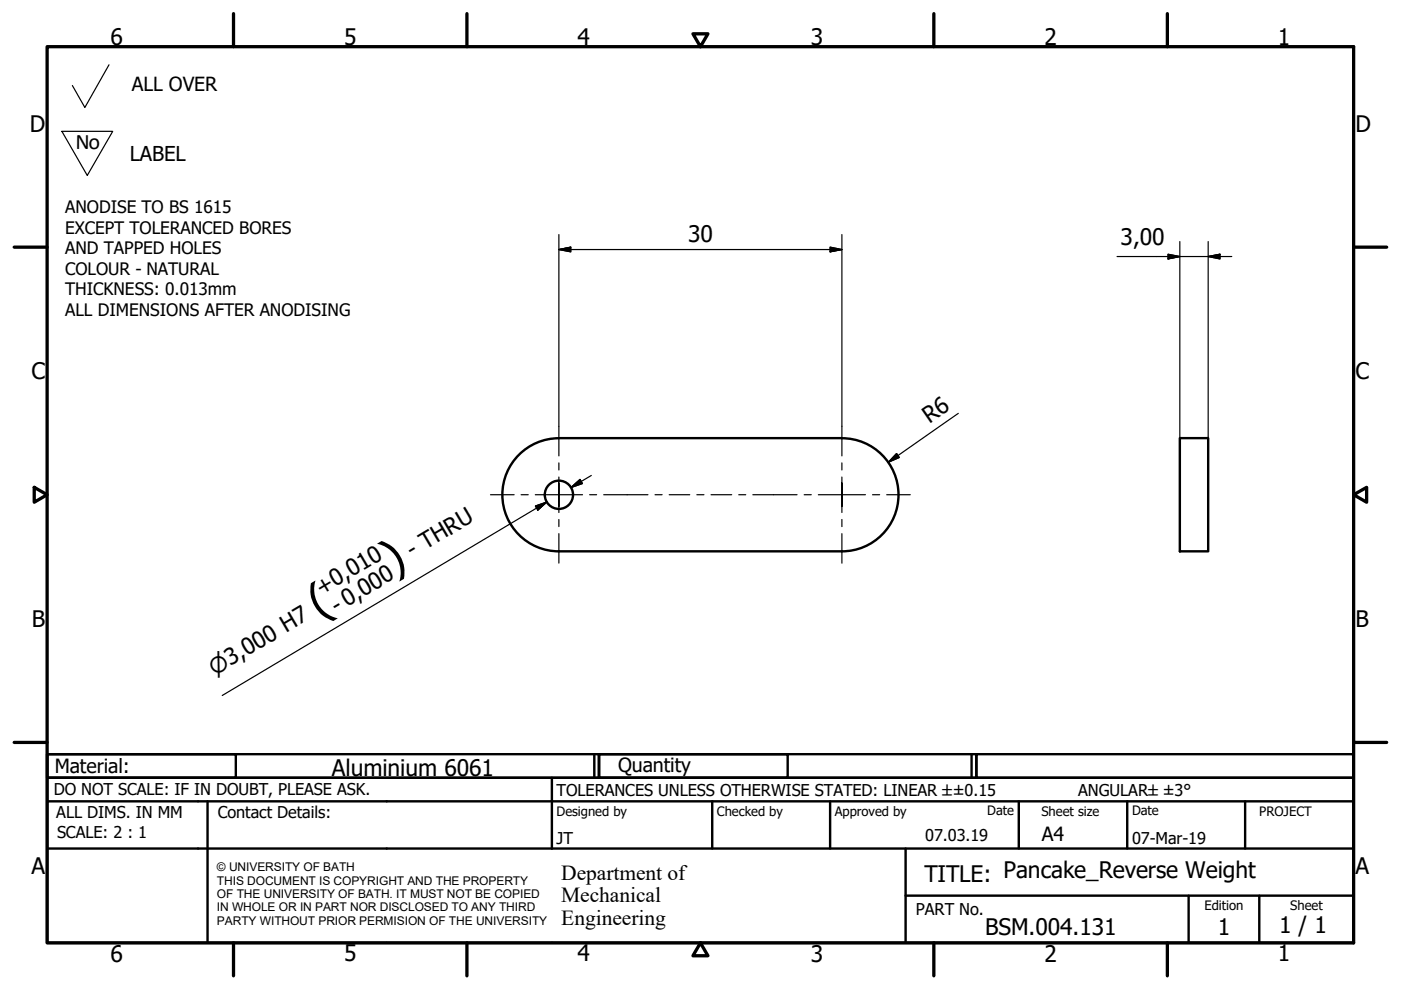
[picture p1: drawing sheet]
<svg xmlns="http://www.w3.org/2000/svg" width="297mm" height="210mm" viewBox="0 0 297 210" stroke-linecap="round" stroke-linejoin="round" font-family="sans-serif">
<!-- layer: Visible (ISO) -->
<g fill="none" stroke="#000" stroke-width=".51">
<path d="M118.5 92.9h60a12 12 0 0 1 12 12 12 12 0 0 1-12 12h-60M118.5 92.9a12 12 0 0 0-12 12 12 12 0 0 0 12 12M250.1 92.9h6.1v24h-6.1z"/>
<circle cx="118.5" cy="104.9" r="3"/>
</g>
<!-- layer: Border (ISO) -->
<g fill="none" stroke="#000" stroke-width=".7">
<path d="M10 9.9h277v190h-277zM49.5 2.9v7M99 2.9v7M146.9 7.2h3.2l-1.6 2.7zM198 2.9v7M247.5 2.9v7M3 52.4h7M287 52.4h7M7.3 103.3l2.7 1.6-2.7 1.6zM287 104.9l2.8-1.6v3.2zM3 157.4h7M287 157.4h7"/>
<path d="M49.5 199.9v7M99 199.9v7M148.5 199.9l1.6 2.7h-3.2zM198 199.9v7M247.5 199.9v7"/>
</g>
<!-- layer: Title (ISO) -->
<g fill="none" stroke="#000" stroke-width=".51">
<path d="M10 159.9h40v5h-40zM10 159.9h117v5h-117zM126 159.9v5M127 159.9h40v5h-40zM127 159.9h80v5h-80zM206 159.9v5M207 159.9h80v5h-80zM10 169.9v-5h277v5M10 169.9h277v30h-277zM10 179.9h277M44 169.9v30M117 164.9v15"/>
<path d="M151 169.9v10M176 169.9v10M192 179.9v20M216 169.9v10M239 169.9v10M264 169.9v10M192 189.9h95M252 189.9v10M267 189.9v10"/>
</g>
<!-- layer: Sketch Geometry (ISO) -->
<path d="M23.1 13.7l-5.1 9.1-2.7-4.7M13.1 27.8h10.8l-5.4 9.4z" fill="none" stroke="#000" stroke-width=".25"/>
<!-- layer: Center Mark (ISO) -->
<path d="M118.5 90.4v6.3M118.5 98.1v1.5M178.5 90.4v6.3M178.5 98.1v1.5M118.5 101.1v3.8v-2.5M118.5 107.4v-2.5v3.8M118.5 110.1v1.5M118.5 113.1v6.3M178.5 101.1v3.8v-2.5M178.5 107.4v-2.5v3.8M178.5 110.1v1.5M178.5 113.1v6.3" fill="none" stroke="#000" stroke-width=".25"/>
<!-- layer: Centerline (ISO) -->
<g fill="none" stroke="#000" stroke-width=".25">
<path d="M104 104.9h5M110.5 104.9h1.5M113.5 104.9h10M125 104.9h1.5M128 104.9h9.4M138.9 104.9h1.5M141.9 104.9h4.3M147.7 104.9h1.5M150.7 104.9h4.4M156.6 104.9h1.5M159.6 104.9h9.4M170.5 104.9h1.5"/>
<path d="M173.5 104.9h10M185 104.9h1.5M188 104.9h5"/>
</g>
<!-- layer: Dimension (ISO) -->
<g fill="none" stroke="#000" stroke-width=".25">
<path d="M118.5 52.9l2.5-.5v1zM118.5 52.9h60M118.5 49.7v40.7M176 52.4l2.5 .5-2.5 .5zM178.5 49.7v40.7M236.8 54.4h24.4M247.6 53.9l2.5 .5-2.5 .5zM250.1 51.2v41.7M256.2 54.4l2.5-.5v1zM256.2 51.2v41.7M190.1 96.2l.6 .8-2.4 1zM203.2 87.6l-14.9 10.4"/>
<path d="M113.5 107.3l2.4-.9-1.9 1.8zM113.8 107.7l2.1-1.3-68.8 41.1M121.1 103.4l1.9-1.7 .5 .8zM125.4 100.8l-4.3 2.6"/>
</g>
<g fill="#000" stroke="#000" stroke-width=".25">
<path d="M118.5 52.9l2.5-.5zM118.5 52.9l2.5-.5v1zM176 53.4l2.5-.5zM176 52.4l2.5 .5-2.5 .5zM247.6 54.9l2.5-.5zM247.6 53.9l2.5 .5-2.5 .5zM256.2 54.4l2.5-.5zM256.2 54.4l2.5-.5v1zM190.1 96.2l-1.8 1.8zM190.1 96.2l.6 .8-2.4 1zM114 108.2l1.9-1.8zM113.5 107.3l2.4-.9-1.9 1.8z"/>
<path d="M121.1 103.4l1.9-1.7zM121.1 103.4l1.9-1.7 .5 .8z"/>
</g>
<g font-size="9.7">
<text x="83.4" y="121.8" transform="rotate(-31 83.4 121.8)">)</text>
<text x="67.7" y="131.2" transform="rotate(-31 67.7 131.2)">(</text>
</g>
<g font-size="4.8">
<text x="23.4" y="9.5">6</text>
<text x="72.9" y="9.5">5</text>
<text x="122.4" y="9.5">4</text>
<text x="171.9" y="9.5">3</text>
<text x="221.4" y="9.5">2</text>
<text x="270.9" y="9.5">1</text>
<text x="6.3" y="27.9">D</text>
<text x="287.4" y="27.9">D</text>
<text x="145.9" y="51.3">30</text>
<text x="237.6" y="52">3,00</text>
<text x="6.7" y="80.4">C</text>
<text x="287.4" y="80.4">C</text>
<text x="197" y="90" transform="rotate(-35 197 90)">R6</text>
<text x="87.4" y="118.3" transform="rotate(-31 87.4 118.3)">- THRU</text>
<text x="68.2" y="126.4" transform="rotate(-31 68.2 126.4)">+0,010</text>
<text x="71.4" y="130.2" transform="rotate(-31 71.4 130.2)">- 0,000</text>
<text x="6.8" y="132.9">B</text>
<text x="287.4" y="132.9">B</text>
<text x="70.4" y="164.6">Aluminium 6061</text>
<text x="6.7" y="185.4">A</text>
<text x="287.4" y="185.4">A</text>
<text x="196" y="187">TITLE: Pancake_Reverse Weight</text>
<text x="271.2" y="197.9">1 / 1</text>
<text x="23.4" y="203.9">6</text>
<text x="72.9" y="203.8">5</text>
<text x="122.4" y="203.8">4</text>
<text x="171.9" y="203.9">3</text>
<text x="208.9" y="198.2">BSM.004.131</text>
<text x="221.4" y="203.9">2</text>
<text x="258.2" y="198.2">1</text>
<text x="270.9" y="203.8">1</text>
</g>
<text font-size="4.7" x="16" y="31.6">No</text>
<g font-size="4.6">
<text x="45.5" y="143.3" transform="rotate(-31 45.5 143.3)">⌀3,000 H7</text>
<text x="119" y="186.5">Department of</text>
<text x="119" y="191.3">Mechanical</text>
<text x="119" y="196">Engineering</text>
</g>
<text font-size="4.3" x="27.5" y="34.1">LABEL</text>
<g font-size="4.1">
<text x="28" y="19.2">ALL OVER</text>
<text x="11.6" y="163.9">Material:</text>
<text x="131" y="163.7">Quantity</text>
<text x="220.9" y="178.4">A4</text>
</g>
<g font-size="3.6">
<text x="13.8" y="45.2">ANODISE TO BS 1615</text>
<text x="13.8" y="49.5">EXCEPT TOLERANCED BORES</text>
<text x="13.8" y="53.9">AND TAPPED HOLES</text>
<text x="13.8" y="58.2">COLOUR - NATURAL</text>
<text x="13.8" y="62.6">THICKNESS: 0.013mm</text>
<text x="13.8" y="67">ALL DIMENSIONS AFTER ANODISING</text>
</g>
<g font-size="3.5">
<text x="11.4" y="168.5">DO NOT SCALE: IF IN DOUBT, PLEASE ASK.</text>
<text x="11.9" y="173.5">ALL DIMS. IN MM</text>
<text x="46.2" y="173.5">Contact Details:</text>
<text x="118" y="168.8">TOLERANCES UNLESS OTHERWISE STATED: LINEAR ±±0.15</text>
<text x="228.6" y="168.8">ANGULAR±±3°</text>
<text x="12.1" y="177.6">SCALE: 2 : 1</text>
<text x="118" y="178.9">JT</text>
<text x="196.2" y="178.3">07.03.19</text>
<text x="240" y="178.9">07-Mar-19</text>
<text x="194.2" y="194.1">PART No.</text>
</g>
<g font-size="2.8">
<text x="118" y="173">Designed by</text>
<text x="152" y="173">Checked by</text>
<text x="177" y="173">Approved by</text>
<text x="209.3" y="172.9">Date</text>
<text x="220.8" y="173">Sheet size</text>
<text x="240" y="172.9">Date</text>
<text x="267" y="172.9">PROJECT</text>
<text x="255.4" y="193">Edition</text>
<text x="273.6" y="193">Sheet</text>
</g>
<g font-size="2.5">
<text x="46" y="184.7">© UNIVERSITY OF BATH</text>
<text x="46" y="187.6">THIS DOCUMENT IS COPYRIGHT AND THE PROPERTY</text>
<text x="46" y="190.4">OF THE UNIVERSITY OF BATH. IT MUST NOT BE COPIED</text>
<text x="46" y="193.2">IN WHOLE OR IN PART NOR DISCLOSED TO ANY THIRD</text>
<text x="46" y="196.1">PARTY WITHOUT PRIOR PERMISION OF THE UNIVERSITY</text>
</g>
</svg>
